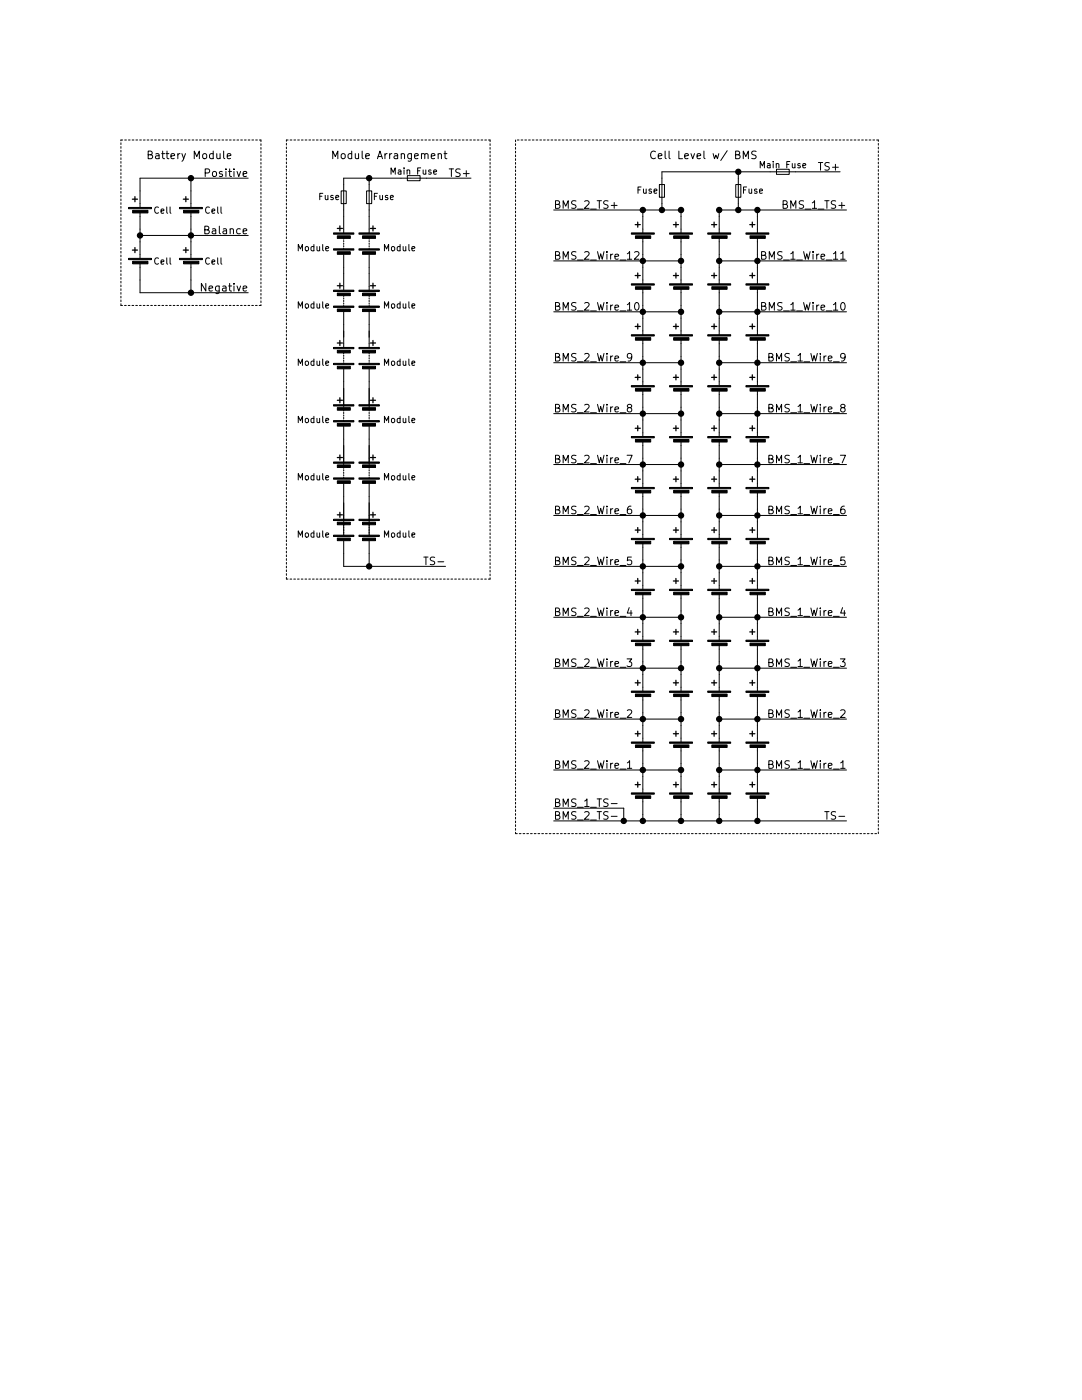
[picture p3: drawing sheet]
EESchema Schematic File Version 2
LIBS:power
LIBS:device
LIBS:transistors
LIBS:conn
LIBS:linear
LIBS:regul
LIBS:74xx
LIBS:cmos4000
LIBS:adc-dac
LIBS:memory
LIBS:xilinx
LIBS:microcontrollers
LIBS:dsp
LIBS:microchip
LIBS:analog_switches
LIBS:motorola
LIBS:texas
LIBS:intel
LIBS:audio
LIBS:interface
LIBS:digital-audio
LIBS:philips
LIBS:display
LIBS:cypress
LIBS:siliconi
LIBS:opto
LIBS:atmel
LIBS:contrib
LIBS:valves
LIBS:SystemBlocks
LIBS:UNCAMotorsports
LIBS:relays
LIBS:switches
LIBS:ESF_Diagrams-cache
EELAYER 25 0
EELAYER END
$Descr USLetter 8500 11000 portrait
encoding utf-8
Sheet 3 3
Title ""
Date ""
Rev ""
Comp ""
Comment1 ""
Comment2 ""
Comment3 ""
Comment4 ""
$EndDescr
$Comp
L Battery_Cell BT67
U 1 1
P 1100 1700
F 0 "BT67" H 1218 1796 50  0001 L CNN
F 1 "Cell" H 850 1750 50  0000 L CNN
F 2 "" V 1100 1760 50  0000 C CNN
F 3 "" V 1100 1760 50  0000 C CNN
	1    1100 1700
	-1   0    0    -1  
$EndComp
$Comp
L Battery_Cell BT68
U 1 1
P 1100 2100
F 0 "BT68" H 1218 2196 50  0001 L CNN
F 1 "Cell" H 850 2150 50  0000 L CNN
F 2 "" V 1100 2160 50  0000 C CNN
F 3 "" V 1100 2160 50  0000 C CNN
	1    1100 2100
	-1   0    0    -1  
$EndComp
Wire Wire Line
	1100 1500 1100 1400
Wire Wire Line
	1100 1400 1950 1400
Wire Wire Line
	1500 1500 1500 1400
Connection ~ 1500 1400
Wire Wire Line
	1100 1800 1100 1900
Wire Wire Line
	1500 1800 1500 1900
Wire Wire Line
	1100 1850 1950 1850
Connection ~ 1500 1850
Connection ~ 1100 1850
Wire Wire Line
	1100 2200 1100 2300
Wire Wire Line
	1100 2300 1950 2300
Wire Wire Line
	1500 2200 1500 2300
Connection ~ 1500 2300
Text Label 1950 1400 2    60   ~ 0
Positive
Text Label 1950 2300 2    60   ~ 0
Negative
Text Label 1950 1850 2    60   ~ 0
Balance
Wire Notes Line
	950  1100 2050 1100
Wire Notes Line
	2050 1100 2050 2400
Wire Notes Line
	2050 2400 950  2400
Wire Notes Line
	950  2400 950  1100
Text Notes 1150 1250 0    60   ~ 0
Battery Module
$Comp
L Battery BT71
U 1 1
P 2700 1900
F 0 "BT71" H 2808 1946 50  0001 L CNN
F 1 "Module" H 2808 1855 50  0000 L CNN
F 2 "" V 2700 1960 50  0000 C CNN
F 3 "" V 2700 1960 50  0000 C CNN
	1    2700 1900
	-1   0    0    -1  
$EndComp
Text Label 3700 1400 2    60   ~ 0
TS+
Text Label 3500 4450 2    60   ~ 0
TS-
Wire Wire Line
	2700 3900 2700 4200
Wire Wire Line
	2900 3900 2900 4200
Wire Wire Line
	2700 3450 2700 3650
Wire Wire Line
	2900 3450 2900 3650
Wire Wire Line
	2700 3000 2700 3200
Wire Wire Line
	2900 3000 2900 3200
Wire Wire Line
	2700 2550 2700 2650
Wire Wire Line
	2900 2550 2900 2650
Wire Wire Line
	2700 2100 2700 2150
Wire Wire Line
	2900 2100 2900 2150
Wire Wire Line
	2700 4350 2700 4450
Wire Wire Line
	2700 4450 3500 4450
Wire Wire Line
	2900 4350 2900 4450
Connection ~ 2900 4450
$Comp
L Battery BT77
U 1 1
P 2900 1900
F 0 "BT77" H 3008 1946 50  0001 L CNN
F 1 "Module" H 3008 1855 50  0000 L CNN
F 2 "" V 2900 1960 50  0000 C CNN
F 3 "" V 2900 1960 50  0000 C CNN
	1    2900 1900
	1    0    0    -1  
$EndComp
$Comp
L Battery BT72
U 1 1
P 2700 2350
F 0 "BT72" H 2808 2396 50  0001 L CNN
F 1 "Module" H 2808 2305 50  0000 L CNN
F 2 "" V 2700 2410 50  0000 C CNN
F 3 "" V 2700 2410 50  0000 C CNN
	1    2700 2350
	-1   0    0    -1  
$EndComp
$Comp
L Battery BT78
U 1 1
P 2900 2350
F 0 "BT78" H 3008 2396 50  0001 L CNN
F 1 "Module" H 3008 2305 50  0000 L CNN
F 2 "" V 2900 2410 50  0000 C CNN
F 3 "" V 2900 2410 50  0000 C CNN
	1    2900 2350
	1    0    0    -1  
$EndComp
$Comp
L Battery BT73
U 1 1
P 2700 2800
F 0 "BT73" H 2808 2846 50  0001 L CNN
F 1 "Module" H 2808 2755 50  0000 L CNN
F 2 "" V 2700 2860 50  0000 C CNN
F 3 "" V 2700 2860 50  0000 C CNN
	1    2700 2800
	-1   0    0    -1  
$EndComp
$Comp
L Battery BT79
U 1 1
P 2900 2800
F 0 "BT79" H 3008 2846 50  0001 L CNN
F 1 "Module" H 3008 2755 50  0000 L CNN
F 2 "" V 2900 2860 50  0000 C CNN
F 3 "" V 2900 2860 50  0000 C CNN
	1    2900 2800
	1    0    0    -1  
$EndComp
$Comp
L Battery BT74
U 1 1
P 2700 3250
F 0 "BT74" H 2808 3296 50  0001 L CNN
F 1 "Module" H 2808 3205 50  0000 L CNN
F 2 "" V 2700 3310 50  0000 C CNN
F 3 "" V 2700 3310 50  0000 C CNN
	1    2700 3250
	-1   0    0    -1  
$EndComp
$Comp
L Battery BT80
U 1 1
P 2900 3250
F 0 "BT80" H 3008 3296 50  0001 L CNN
F 1 "Module" H 3008 3205 50  0000 L CNN
F 2 "" V 2900 3310 50  0000 C CNN
F 3 "" V 2900 3310 50  0000 C CNN
	1    2900 3250
	1    0    0    -1  
$EndComp
$Comp
L Battery BT75
U 1 1
P 2700 3700
F 0 "BT75" H 2808 3746 50  0001 L CNN
F 1 "Module" H 2808 3655 50  0000 L CNN
F 2 "" V 2700 3760 50  0000 C CNN
F 3 "" V 2700 3760 50  0000 C CNN
	1    2700 3700
	-1   0    0    -1  
$EndComp
$Comp
L Battery BT81
U 1 1
P 2900 3700
F 0 "BT81" H 3008 3746 50  0001 L CNN
F 1 "Module" H 3008 3655 50  0000 L CNN
F 2 "" V 2900 3760 50  0000 C CNN
F 3 "" V 2900 3760 50  0000 C CNN
	1    2900 3700
	1    0    0    -1  
$EndComp
$Comp
L Battery BT76
U 1 1
P 2700 4150
F 0 "BT76" H 2808 4196 50  0001 L CNN
F 1 "Module" H 2808 4105 50  0000 L CNN
F 2 "" V 2700 4210 50  0000 C CNN
F 3 "" V 2700 4210 50  0000 C CNN
	1    2700 4150
	-1   0    0    -1  
$EndComp
$Comp
L Battery BT82
U 1 1
P 2900 4150
F 0 "BT82" H 3008 4196 50  0001 L CNN
F 1 "Module" H 3008 4105 50  0000 L CNN
F 2 "" V 2900 4210 50  0000 C CNN
F 3 "" V 2900 4210 50  0000 C CNN
	1    2900 4150
	1    0    0    -1  
$EndComp
$Comp
L Fuse_Small F8
U 1 1
P 2700 1550
F 0 "F8" V 2746 1598 50  0001 L CNN
F 1 "Fuse" V 2700 1350 50  0000 L CNN
F 2 "" H 2700 1550 50  0000 C CNN
F 3 "" H 2700 1550 50  0000 C CNN
	1    2700 1550
	0    1    -1   0   
$EndComp
$Comp
L Fuse_Small F9
U 1 1
P 2900 1550
F 0 "F9" V 2946 1598 50  0001 L CNN
F 1 "Fuse" V 2900 1350 50  0000 L CNN
F 2 "" H 2900 1550 50  0000 C CNN
F 3 "" H 2900 1550 50  0000 C CNN
	1    2900 1550
	0    -1   -1   0   
$EndComp
Wire Wire Line
	2700 1650 2700 1700
Wire Wire Line
	2900 1700 2900 1650
$Comp
L Fuse_Small F10
U 1 1
P 3250 1400
F 0 "F10" H 3250 1585 50  0001 C CNN
F 1 "Main Fuse" H 3250 1350 50  0000 C CNN
F 2 "" H 3250 1400 50  0000 C CNN
F 3 "" H 3250 1400 50  0000 C CNN
	1    3250 1400
	-1   0    0    1   
$EndComp
Wire Wire Line
	2700 1450 2700 1400
Wire Wire Line
	2700 1400 3150 1400
Wire Wire Line
	2900 1450 2900 1400
Connection ~ 2900 1400
Wire Wire Line
	3700 1400 3350 1400
Wire Notes Line
	2250 1100 3850 1100
Wire Notes Line
	3850 1100 3850 4550
Wire Notes Line
	3850 4550 2250 4550
Wire Notes Line
	2250 4550 2250 1100
Text Notes 2600 1250 0    60   ~ 0
Module Arrangement
$Comp
L Battery_Cell BT93
U 1 1
P 5050 5900
F 0 "BT93" H 5168 5996 50  0001 L CNN
F 1 "Battery_Cell" H 5168 5905 50  0001 L CNN
F 2 "" V 5050 5960 50  0000 C CNN
F 3 "" V 5050 5960 50  0000 C CNN
	1    5050 5900
	-1   0    0    -1  
$EndComp
$Comp
L Battery_Cell BT94
U 1 1
P 5050 6300
F 0 "BT94" H 5168 6396 50  0001 L CNN
F 1 "Battery_Cell" H 5168 6305 50  0001 L CNN
F 2 "" V 5050 6360 50  0000 C CNN
F 3 "" V 5050 6360 50  0000 C CNN
	1    5050 6300
	-1   0    0    -1  
$EndComp
$Comp
L Battery_Cell BT106
U 1 1
P 5350 6300
F 0 "BT106" H 5468 6396 50  0001 L CNN
F 1 "Battery_Cell" H 5468 6305 50  0001 L CNN
F 2 "" V 5350 6360 50  0000 C CNN
F 3 "" V 5350 6360 50  0000 C CNN
	1    5350 6300
	-1   0    0    -1  
$EndComp
$Comp
L Battery_Cell BT105
U 1 1
P 5350 5900
F 0 "BT105" H 5468 5996 50  0001 L CNN
F 1 "Battery_Cell" H 5468 5905 50  0001 L CNN
F 2 "" V 5350 5960 50  0000 C CNN
F 3 "" V 5350 5960 50  0000 C CNN
	1    5350 5900
	-1   0    0    -1  
$EndComp
Wire Wire Line
	5050 6000 5050 6100
Wire Wire Line
	5050 5600 5050 5700
Wire Wire Line
	4350 5650 5350 5650
Wire Wire Line
	5650 5650 6650 5650
Wire Wire Line
	5350 5600 5350 5700
Connection ~ 5350 5650
Wire Wire Line
	5350 6000 5350 6100
Wire Wire Line
	4350 6050 5350 6050
Wire Wire Line
	5650 6050 6650 6050
Connection ~ 5350 6050
Connection ~ 5050 6050
Wire Wire Line
	5050 6450 5050 6400
Wire Wire Line
	4350 6450 6650 6450
Wire Wire Line
	5350 6400 5350 6450
Connection ~ 5350 6450
$Comp
L Battery_Cell BT129
U 1 1
P 5950 5900
F 0 "BT129" H 6068 5996 50  0001 L CNN
F 1 "Battery_Cell" H 6068 5905 50  0001 L CNN
F 2 "" V 5950 5960 50  0000 C CNN
F 3 "" V 5950 5960 50  0000 C CNN
	1    5950 5900
	-1   0    0    -1  
$EndComp
$Comp
L Battery_Cell BT130
U 1 1
P 5950 6300
F 0 "BT130" H 6068 6396 50  0001 L CNN
F 1 "Battery_Cell" H 6068 6305 50  0001 L CNN
F 2 "" V 5950 6360 50  0000 C CNN
F 3 "" V 5950 6360 50  0000 C CNN
	1    5950 6300
	-1   0    0    -1  
$EndComp
$Comp
L Battery_Cell BT118
U 1 1
P 5650 6300
F 0 "BT118" H 5768 6396 50  0001 L CNN
F 1 "Battery_Cell" H 5768 6305 50  0001 L CNN
F 2 "" V 5650 6360 50  0000 C CNN
F 3 "" V 5650 6360 50  0000 C CNN
	1    5650 6300
	-1   0    0    -1  
$EndComp
$Comp
L Battery_Cell BT117
U 1 1
P 5650 5900
F 0 "BT117" H 5768 5996 50  0001 L CNN
F 1 "Battery_Cell" H 5768 5905 50  0001 L CNN
F 2 "" V 5650 5960 50  0000 C CNN
F 3 "" V 5650 5960 50  0000 C CNN
	1    5650 5900
	-1   0    0    -1  
$EndComp
Wire Wire Line
	5950 6000 5950 6100
Wire Wire Line
	5950 5600 5950 5700
Wire Wire Line
	5650 5600 5650 5700
Connection ~ 5650 5650
Wire Wire Line
	5650 6000 5650 6100
Connection ~ 5650 6050
Connection ~ 5950 6050
Wire Wire Line
	5950 6450 5950 6400
Wire Wire Line
	5650 6400 5650 6450
Connection ~ 5650 6450
$Comp
L Battery_Cell BT91
U 1 1
P 5050 5100
F 0 "BT91" H 5168 5196 50  0001 L CNN
F 1 "Battery_Cell" H 5168 5105 50  0001 L CNN
F 2 "" V 5050 5160 50  0000 C CNN
F 3 "" V 5050 5160 50  0000 C CNN
	1    5050 5100
	-1   0    0    -1  
$EndComp
$Comp
L Battery_Cell BT92
U 1 1
P 5050 5500
F 0 "BT92" H 5168 5596 50  0001 L CNN
F 1 "Battery_Cell" H 5168 5505 50  0001 L CNN
F 2 "" V 5050 5560 50  0000 C CNN
F 3 "" V 5050 5560 50  0000 C CNN
	1    5050 5500
	-1   0    0    -1  
$EndComp
$Comp
L Battery_Cell BT104
U 1 1
P 5350 5500
F 0 "BT104" H 5468 5596 50  0001 L CNN
F 1 "Battery_Cell" H 5468 5505 50  0001 L CNN
F 2 "" V 5350 5560 50  0000 C CNN
F 3 "" V 5350 5560 50  0000 C CNN
	1    5350 5500
	-1   0    0    -1  
$EndComp
$Comp
L Battery_Cell BT103
U 1 1
P 5350 5100
F 0 "BT103" H 5468 5196 50  0001 L CNN
F 1 "Battery_Cell" H 5468 5105 50  0001 L CNN
F 2 "" V 5350 5160 50  0000 C CNN
F 3 "" V 5350 5160 50  0000 C CNN
	1    5350 5100
	-1   0    0    -1  
$EndComp
Wire Wire Line
	5050 5200 5050 5300
Wire Wire Line
	5050 4800 5050 4900
Wire Wire Line
	4350 4850 5350 4850
Wire Wire Line
	5650 4850 6650 4850
Wire Wire Line
	5350 4800 5350 4900
Connection ~ 5350 4850
Wire Wire Line
	5350 5200 5350 5300
Wire Wire Line
	4350 5250 5350 5250
Wire Wire Line
	5650 5250 6650 5250
Connection ~ 5350 5250
Connection ~ 5050 5250
$Comp
L Battery_Cell BT127
U 1 1
P 5950 5100
F 0 "BT127" H 6068 5196 50  0001 L CNN
F 1 "Battery_Cell" H 6068 5105 50  0001 L CNN
F 2 "" V 5950 5160 50  0000 C CNN
F 3 "" V 5950 5160 50  0000 C CNN
	1    5950 5100
	-1   0    0    -1  
$EndComp
$Comp
L Battery_Cell BT128
U 1 1
P 5950 5500
F 0 "BT128" H 6068 5596 50  0001 L CNN
F 1 "Battery_Cell" H 6068 5505 50  0001 L CNN
F 2 "" V 5950 5560 50  0000 C CNN
F 3 "" V 5950 5560 50  0000 C CNN
	1    5950 5500
	-1   0    0    -1  
$EndComp
$Comp
L Battery_Cell BT116
U 1 1
P 5650 5500
F 0 "BT116" H 5768 5596 50  0001 L CNN
F 1 "Battery_Cell" H 5768 5505 50  0001 L CNN
F 2 "" V 5650 5560 50  0000 C CNN
F 3 "" V 5650 5560 50  0000 C CNN
	1    5650 5500
	-1   0    0    -1  
$EndComp
$Comp
L Battery_Cell BT115
U 1 1
P 5650 5100
F 0 "BT115" H 5768 5196 50  0001 L CNN
F 1 "Battery_Cell" H 5768 5105 50  0001 L CNN
F 2 "" V 5650 5160 50  0000 C CNN
F 3 "" V 5650 5160 50  0000 C CNN
	1    5650 5100
	-1   0    0    -1  
$EndComp
Wire Wire Line
	5950 5200 5950 5300
Wire Wire Line
	5950 4800 5950 4900
Wire Wire Line
	5650 4800 5650 4900
Connection ~ 5650 4850
Wire Wire Line
	5650 5200 5650 5300
Connection ~ 5650 5250
Connection ~ 5950 5250
Connection ~ 5950 5650
Connection ~ 5050 5650
$Comp
L Battery_Cell BT89
U 1 1
P 5050 4300
F 0 "BT89" H 5168 4396 50  0001 L CNN
F 1 "Battery_Cell" H 5168 4305 50  0001 L CNN
F 2 "" V 5050 4360 50  0000 C CNN
F 3 "" V 5050 4360 50  0000 C CNN
	1    5050 4300
	-1   0    0    -1  
$EndComp
$Comp
L Battery_Cell BT90
U 1 1
P 5050 4700
F 0 "BT90" H 5168 4796 50  0001 L CNN
F 1 "Battery_Cell" H 5168 4705 50  0001 L CNN
F 2 "" V 5050 4760 50  0000 C CNN
F 3 "" V 5050 4760 50  0000 C CNN
	1    5050 4700
	-1   0    0    -1  
$EndComp
$Comp
L Battery_Cell BT102
U 1 1
P 5350 4700
F 0 "BT102" H 5468 4796 50  0001 L CNN
F 1 "Battery_Cell" H 5468 4705 50  0001 L CNN
F 2 "" V 5350 4760 50  0000 C CNN
F 3 "" V 5350 4760 50  0000 C CNN
	1    5350 4700
	-1   0    0    -1  
$EndComp
$Comp
L Battery_Cell BT101
U 1 1
P 5350 4300
F 0 "BT101" H 5468 4396 50  0001 L CNN
F 1 "Battery_Cell" H 5468 4305 50  0001 L CNN
F 2 "" V 5350 4360 50  0000 C CNN
F 3 "" V 5350 4360 50  0000 C CNN
	1    5350 4300
	-1   0    0    -1  
$EndComp
Wire Wire Line
	5050 4400 5050 4500
Wire Wire Line
	5050 4000 5050 4100
Wire Wire Line
	4350 4050 5350 4050
Wire Wire Line
	5650 4050 6650 4050
Wire Wire Line
	5350 4000 5350 4100
Connection ~ 5350 4050
Wire Wire Line
	5350 4400 5350 4500
Wire Wire Line
	4350 4450 5350 4450
Wire Wire Line
	5650 4450 6650 4450
Connection ~ 5350 4450
Connection ~ 5050 4450
$Comp
L Battery_Cell BT125
U 1 1
P 5950 4300
F 0 "BT125" H 6068 4396 50  0001 L CNN
F 1 "Battery_Cell" H 6068 4305 50  0001 L CNN
F 2 "" V 5950 4360 50  0000 C CNN
F 3 "" V 5950 4360 50  0000 C CNN
	1    5950 4300
	-1   0    0    -1  
$EndComp
$Comp
L Battery_Cell BT126
U 1 1
P 5950 4700
F 0 "BT126" H 6068 4796 50  0001 L CNN
F 1 "Battery_Cell" H 6068 4705 50  0001 L CNN
F 2 "" V 5950 4760 50  0000 C CNN
F 3 "" V 5950 4760 50  0000 C CNN
	1    5950 4700
	-1   0    0    -1  
$EndComp
$Comp
L Battery_Cell BT114
U 1 1
P 5650 4700
F 0 "BT114" H 5768 4796 50  0001 L CNN
F 1 "Battery_Cell" H 5768 4705 50  0001 L CNN
F 2 "" V 5650 4760 50  0000 C CNN
F 3 "" V 5650 4760 50  0000 C CNN
	1    5650 4700
	-1   0    0    -1  
$EndComp
$Comp
L Battery_Cell BT113
U 1 1
P 5650 4300
F 0 "BT113" H 5768 4396 50  0001 L CNN
F 1 "Battery_Cell" H 5768 4305 50  0001 L CNN
F 2 "" V 5650 4360 50  0000 C CNN
F 3 "" V 5650 4360 50  0000 C CNN
	1    5650 4300
	-1   0    0    -1  
$EndComp
Wire Wire Line
	5950 4400 5950 4500
Wire Wire Line
	5950 4000 5950 4100
Wire Wire Line
	5650 4000 5650 4100
Connection ~ 5650 4050
Wire Wire Line
	5650 4400 5650 4500
Connection ~ 5650 4450
Connection ~ 5950 4450
$Comp
L Battery_Cell BT87
U 1 1
P 5050 3500
F 0 "BT87" H 5168 3596 50  0001 L CNN
F 1 "Battery_Cell" H 5168 3505 50  0001 L CNN
F 2 "" V 5050 3560 50  0000 C CNN
F 3 "" V 5050 3560 50  0000 C CNN
	1    5050 3500
	-1   0    0    -1  
$EndComp
$Comp
L Battery_Cell BT88
U 1 1
P 5050 3900
F 0 "BT88" H 5168 3996 50  0001 L CNN
F 1 "Battery_Cell" H 5168 3905 50  0001 L CNN
F 2 "" V 5050 3960 50  0000 C CNN
F 3 "" V 5050 3960 50  0000 C CNN
	1    5050 3900
	-1   0    0    -1  
$EndComp
$Comp
L Battery_Cell BT100
U 1 1
P 5350 3900
F 0 "BT100" H 5468 3996 50  0001 L CNN
F 1 "Battery_Cell" H 5468 3905 50  0001 L CNN
F 2 "" V 5350 3960 50  0000 C CNN
F 3 "" V 5350 3960 50  0000 C CNN
	1    5350 3900
	-1   0    0    -1  
$EndComp
$Comp
L Battery_Cell BT99
U 1 1
P 5350 3500
F 0 "BT99" H 5468 3596 50  0001 L CNN
F 1 "Battery_Cell" H 5468 3505 50  0001 L CNN
F 2 "" V 5350 3560 50  0000 C CNN
F 3 "" V 5350 3560 50  0000 C CNN
	1    5350 3500
	-1   0    0    -1  
$EndComp
Wire Wire Line
	5050 3600 5050 3700
Wire Wire Line
	5050 3200 5050 3300
Wire Wire Line
	4350 3250 5350 3250
Wire Wire Line
	5650 3250 6650 3250
Wire Wire Line
	5350 3200 5350 3300
Connection ~ 5350 3250
Wire Wire Line
	5350 3600 5350 3700
Wire Wire Line
	4350 3650 5350 3650
Wire Wire Line
	5650 3650 6650 3650
Connection ~ 5350 3650
Connection ~ 5050 3650
$Comp
L Battery_Cell BT123
U 1 1
P 5950 3500
F 0 "BT123" H 6068 3596 50  0001 L CNN
F 1 "Battery_Cell" H 6068 3505 50  0001 L CNN
F 2 "" V 5950 3560 50  0000 C CNN
F 3 "" V 5950 3560 50  0000 C CNN
	1    5950 3500
	-1   0    0    -1  
$EndComp
$Comp
L Battery_Cell BT124
U 1 1
P 5950 3900
F 0 "BT124" H 6068 3996 50  0001 L CNN
F 1 "Battery_Cell" H 6068 3905 50  0001 L CNN
F 2 "" V 5950 3960 50  0000 C CNN
F 3 "" V 5950 3960 50  0000 C CNN
	1    5950 3900
	-1   0    0    -1  
$EndComp
$Comp
L Battery_Cell BT112
U 1 1
P 5650 3900
F 0 "BT112" H 5768 3996 50  0001 L CNN
F 1 "Battery_Cell" H 5768 3905 50  0001 L CNN
F 2 "" V 5650 3960 50  0000 C CNN
F 3 "" V 5650 3960 50  0000 C CNN
	1    5650 3900
	-1   0    0    -1  
$EndComp
$Comp
L Battery_Cell BT111
U 1 1
P 5650 3500
F 0 "BT111" H 5768 3596 50  0001 L CNN
F 1 "Battery_Cell" H 5768 3505 50  0001 L CNN
F 2 "" V 5650 3560 50  0000 C CNN
F 3 "" V 5650 3560 50  0000 C CNN
	1    5650 3500
	-1   0    0    -1  
$EndComp
Wire Wire Line
	5950 3600 5950 3700
Wire Wire Line
	5950 3200 5950 3300
Wire Wire Line
	5650 3200 5650 3300
Connection ~ 5650 3250
Wire Wire Line
	5650 3600 5650 3700
Connection ~ 5650 3650
Connection ~ 5950 3650
Connection ~ 5950 4050
Connection ~ 5050 4050
Connection ~ 5050 4850
Connection ~ 5950 4850
$Comp
L Battery_Cell BT85
U 1 1
P 5050 2700
F 0 "BT85" H 5168 2796 50  0001 L CNN
F 1 "Battery_Cell" H 5168 2705 50  0001 L CNN
F 2 "" V 5050 2760 50  0000 C CNN
F 3 "" V 5050 2760 50  0000 C CNN
	1    5050 2700
	-1   0    0    -1  
$EndComp
$Comp
L Battery_Cell BT86
U 1 1
P 5050 3100
F 0 "BT86" H 5168 3196 50  0001 L CNN
F 1 "Battery_Cell" H 5168 3105 50  0001 L CNN
F 2 "" V 5050 3160 50  0000 C CNN
F 3 "" V 5050 3160 50  0000 C CNN
	1    5050 3100
	-1   0    0    -1  
$EndComp
$Comp
L Battery_Cell BT98
U 1 1
P 5350 3100
F 0 "BT98" H 5468 3196 50  0001 L CNN
F 1 "Battery_Cell" H 5468 3105 50  0001 L CNN
F 2 "" V 5350 3160 50  0000 C CNN
F 3 "" V 5350 3160 50  0000 C CNN
	1    5350 3100
	-1   0    0    -1  
$EndComp
$Comp
L Battery_Cell BT97
U 1 1
P 5350 2700
F 0 "BT97" H 5468 2796 50  0001 L CNN
F 1 "Battery_Cell" H 5468 2705 50  0001 L CNN
F 2 "" V 5350 2760 50  0000 C CNN
F 3 "" V 5350 2760 50  0000 C CNN
	1    5350 2700
	-1   0    0    -1  
$EndComp
Wire Wire Line
	5050 2800 5050 2900
Wire Wire Line
	5050 2400 5050 2500
Wire Wire Line
	4350 2450 5350 2450
Wire Wire Line
	5650 2450 6650 2450
Wire Wire Line
	5350 2400 5350 2500
Connection ~ 5350 2450
Wire Wire Line
	5350 2800 5350 2900
Wire Wire Line
	4350 2850 5350 2850
Wire Wire Line
	5650 2850 6650 2850
Connection ~ 5350 2850
Connection ~ 5050 2850
$Comp
L Battery_Cell BT121
U 1 1
P 5950 2700
F 0 "BT121" H 6068 2796 50  0001 L CNN
F 1 "Battery_Cell" H 6068 2705 50  0001 L CNN
F 2 "" V 5950 2760 50  0000 C CNN
F 3 "" V 5950 2760 50  0000 C CNN
	1    5950 2700
	-1   0    0    -1  
$EndComp
$Comp
L Battery_Cell BT122
U 1 1
P 5950 3100
F 0 "BT122" H 6068 3196 50  0001 L CNN
F 1 "Battery_Cell" H 6068 3105 50  0001 L CNN
F 2 "" V 5950 3160 50  0000 C CNN
F 3 "" V 5950 3160 50  0000 C CNN
	1    5950 3100
	-1   0    0    -1  
$EndComp
$Comp
L Battery_Cell BT110
U 1 1
P 5650 3100
F 0 "BT110" H 5768 3196 50  0001 L CNN
F 1 "Battery_Cell" H 5768 3105 50  0001 L CNN
F 2 "" V 5650 3160 50  0000 C CNN
F 3 "" V 5650 3160 50  0000 C CNN
	1    5650 3100
	-1   0    0    -1  
$EndComp
$Comp
L Battery_Cell BT109
U 1 1
P 5650 2700
F 0 "BT109" H 5768 2796 50  0001 L CNN
F 1 "Battery_Cell" H 5768 2705 50  0001 L CNN
F 2 "" V 5650 2760 50  0000 C CNN
F 3 "" V 5650 2760 50  0000 C CNN
	1    5650 2700
	-1   0    0    -1  
$EndComp
Wire Wire Line
	5950 2800 5950 2900
Wire Wire Line
	5950 2400 5950 2500
Wire Wire Line
	5650 2400 5650 2500
Connection ~ 5650 2450
Wire Wire Line
	5650 2800 5650 2900
Connection ~ 5650 2850
Connection ~ 5950 2850
$Comp
L Battery_Cell BT83
U 1 1
P 5050 1900
F 0 "BT83" H 5168 1996 50  0001 L CNN
F 1 "Battery_Cell" H 5168 1905 50  0001 L CNN
F 2 "" V 5050 1960 50  0000 C CNN
F 3 "" V 5050 1960 50  0000 C CNN
	1    5050 1900
	-1   0    0    -1  
$EndComp
$Comp
L Battery_Cell BT84
U 1 1
P 5050 2300
F 0 "BT84" H 5168 2396 50  0001 L CNN
F 1 "Battery_Cell" H 5168 2305 50  0001 L CNN
F 2 "" V 5050 2360 50  0000 C CNN
F 3 "" V 5050 2360 50  0000 C CNN
	1    5050 2300
	-1   0    0    -1  
$EndComp
$Comp
L Battery_Cell BT96
U 1 1
P 5350 2300
F 0 "BT96" H 5468 2396 50  0001 L CNN
F 1 "Battery_Cell" H 5468 2305 50  0001 L CNN
F 2 "" V 5350 2360 50  0000 C CNN
F 3 "" V 5350 2360 50  0000 C CNN
	1    5350 2300
	-1   0    0    -1  
$EndComp
$Comp
L Battery_Cell BT95
U 1 1
P 5350 1900
F 0 "BT95" H 5468 1996 50  0001 L CNN
F 1 "Battery_Cell" H 5468 1905 50  0001 L CNN
F 2 "" V 5350 1960 50  0000 C CNN
F 3 "" V 5350 1960 50  0000 C CNN
	1    5350 1900
	-1   0    0    -1  
$EndComp
Wire Wire Line
	5050 2000 5050 2100
Wire Wire Line
	5050 1650 5050 1700
Wire Wire Line
	5350 1650 5350 1700
Connection ~ 5350 1650
Wire Wire Line
	5350 2000 5350 2100
Wire Wire Line
	4350 2050 5350 2050
Wire Wire Line
	5650 2050 6650 2050
Connection ~ 5350 2050
Connection ~ 5050 2050
$Comp
L Battery_Cell BT119
U 1 1
P 5950 1900
F 0 "BT119" H 6068 1996 50  0001 L CNN
F 1 "Battery_Cell" H 6068 1905 50  0001 L CNN
F 2 "" V 5950 1960 50  0000 C CNN
F 3 "" V 5950 1960 50  0000 C CNN
	1    5950 1900
	-1   0    0    -1  
$EndComp
$Comp
L Battery_Cell BT120
U 1 1
P 5950 2300
F 0 "BT120" H 6068 2396 50  0001 L CNN
F 1 "Battery_Cell" H 6068 2305 50  0001 L CNN
F 2 "" V 5950 2360 50  0000 C CNN
F 3 "" V 5950 2360 50  0000 C CNN
	1    5950 2300
	-1   0    0    -1  
$EndComp
$Comp
L Battery_Cell BT108
U 1 1
P 5650 2300
F 0 "BT108" H 5768 2396 50  0001 L CNN
F 1 "Battery_Cell" H 5768 2305 50  0001 L CNN
F 2 "" V 5650 2360 50  0000 C CNN
F 3 "" V 5650 2360 50  0000 C CNN
	1    5650 2300
	-1   0    0    -1  
$EndComp
$Comp
L Battery_Cell BT107
U 1 1
P 5650 1900
F 0 "BT107" H 5768 1996 50  0001 L CNN
F 1 "Battery_Cell" H 5768 1905 50  0001 L CNN
F 2 "" V 5650 1960 50  0000 C CNN
F 3 "" V 5650 1960 50  0000 C CNN
	1    5650 1900
	-1   0    0    -1  
$EndComp
Wire Wire Line
	5950 2000 5950 2100
Wire Wire Line
	5950 1650 5950 1700
Wire Wire Line
	5650 1650 5650 1700
Connection ~ 5650 1650
Wire Wire Line
	5650 2000 5650 2100
Connection ~ 5650 2050
Connection ~ 5950 2050
Connection ~ 5950 2450
Connection ~ 5050 2450
Connection ~ 5050 3250
Connection ~ 5950 3250
Connection ~ 5950 1650
Text Label 6600 1350 2    60   ~ 0
TS+
Connection ~ 5950 6450
Text Label 6650 6450 2    60   ~ 0
TS-
Text Label 6650 6050 2    60   ~ 0
BMS_1_Wire_1
Text Label 6650 5650 2    60   ~ 0
BMS_1_Wire_2
Text Label 6650 5250 2    60   ~ 0
BMS_1_Wire_3
Text Label 6650 4850 2    60   ~ 0
BMS_1_Wire_4
Text Label 6650 4450 2    60   ~ 0
BMS_1_Wire_5
Text Label 6650 4050 2    60   ~ 0
BMS_1_Wire_6
Text Label 6650 3650 2    60   ~ 0
BMS_1_Wire_7
Text Label 6650 3250 2    60   ~ 0
BMS_1_Wire_8
Text Label 6650 2850 2    60   ~ 0
BMS_1_Wire_9
Text Label 6650 2450 2    60   ~ 0
BMS_1_Wire_10
Text Label 6650 2050 2    60   ~ 0
BMS_1_Wire_11
Text Label 4350 6050 0    60   ~ 0
BMS_2_Wire_1
Text Label 4350 5650 0    60   ~ 0
BMS_2_Wire_2
Text Label 4350 5250 0    60   ~ 0
BMS_2_Wire_3
Text Label 4350 4850 0    60   ~ 0
BMS_2_Wire_4
Text Label 4350 4450 0    60   ~ 0
BMS_2_Wire_5
Text Label 4350 4050 0    60   ~ 0
BMS_2_Wire_6
Text Label 4350 3650 0    60   ~ 0
BMS_2_Wire_7
Text Label 4350 3250 0    60   ~ 0
BMS_2_Wire_8
Text Label 4350 2850 0    60   ~ 0
BMS_2_Wire_9
Text Label 4350 2450 0    60   ~ 0
BMS_2_Wire_10
Text Label 4350 2050 0    60   ~ 0
BMS_2_Wire_12
Text Label 6650 1650 2    60   ~ 0
BMS_1_TS+
Text Label 4350 1650 0    60   ~ 0
BMS_2_TS+
Connection ~ 5050 1650
Text Label 4350 6350 0    60   ~ 0
BMS_1_TS-
Text Label 4350 6450 0    60   ~ 0
BMS_2_TS-
Connection ~ 5050 6450
Wire Wire Line
	4350 6350 4900 6350
Wire Wire Line
	4900 6350 4900 6450
Connection ~ 4900 6450
$Comp
L Fuse_Small F11
U 1 1
P 5200 1500
F 0 "F11" V 5246 1548 50  0001 L CNN
F 1 "Fuse" V 5200 1300 50  0000 L CNN
F 2 "" H 5200 1500 50  0000 C CNN
F 3 "" H 5200 1500 50  0000 C CNN
	1    5200 1500
	0    1    -1   0   
$EndComp
Wire Wire Line
	4350 1650 5350 1650
Wire Wire Line
	5200 1650 5200 1600
Connection ~ 5200 1650
$Comp
L Fuse_Small F12
U 1 1
P 5800 1500
F 0 "F12" V 5846 1548 50  0001 L CNN
F 1 "Fuse" V 5800 1300 50  0000 L CNN
F 2 "" H 5800 1500 50  0000 C CNN
F 3 "" H 5800 1500 50  0000 C CNN
	1    5800 1500
	0    -1   -1   0   
$EndComp
Wire Wire Line
	5650 1650 6650 1650
Wire Wire Line
	5800 1650 5800 1600
Connection ~ 5800 1650
Wire Wire Line
	5200 1400 5200 1350
Wire Wire Line
	5800 1400 5800 1350
Connection ~ 5800 1350
$Comp
L Fuse_Small F13
U 1 1
P 6150 1350
F 0 "F13" H 6150 1535 50  0001 C CNN
F 1 "Main Fuse" H 6150 1300 50  0000 C CNN
F 2 "" H 6150 1350 50  0000 C CNN
F 3 "" H 6150 1350 50  0000 C CNN
	1    6150 1350
	-1   0    0    1   
$EndComp
Wire Wire Line
	5200 1350 6050 1350
Wire Wire Line
	6250 1350 6600 1350
Text Notes 5100 1250 0    60   ~ 0
Cell Level w/ BMS
Wire Notes Line
	4050 1100 4050 6550
Wire Notes Line
	4050 6550 6900 6550
Wire Notes Line
	6900 6550 6900 1100
Wire Notes Line
	6900 1100 4050 1100
$Comp
L Battery_Cell BT70
U 1 1
P 1500 2100
F 0 "BT70" H 1618 2196 50  0001 L CNN
F 1 "Cell" H 1250 2150 50  0000 L CNN
F 2 "" V 1500 2160 50  0000 C CNN
F 3 "" V 1500 2160 50  0000 C CNN
	1    1500 2100
	-1   0    0    -1  
$EndComp
$Comp
L Battery_Cell BT69
U 1 1
P 1500 1700
F 0 "BT69" H 1618 1796 50  0001 L CNN
F 1 "Cell" H 1250 1750 50  0000 L CNN
F 2 "" V 1500 1760 50  0000 C CNN
F 3 "" V 1500 1760 50  0000 C CNN
	1    1500 1700
	-1   0    0    -1  
$EndComp
$EndSCHEMATC
